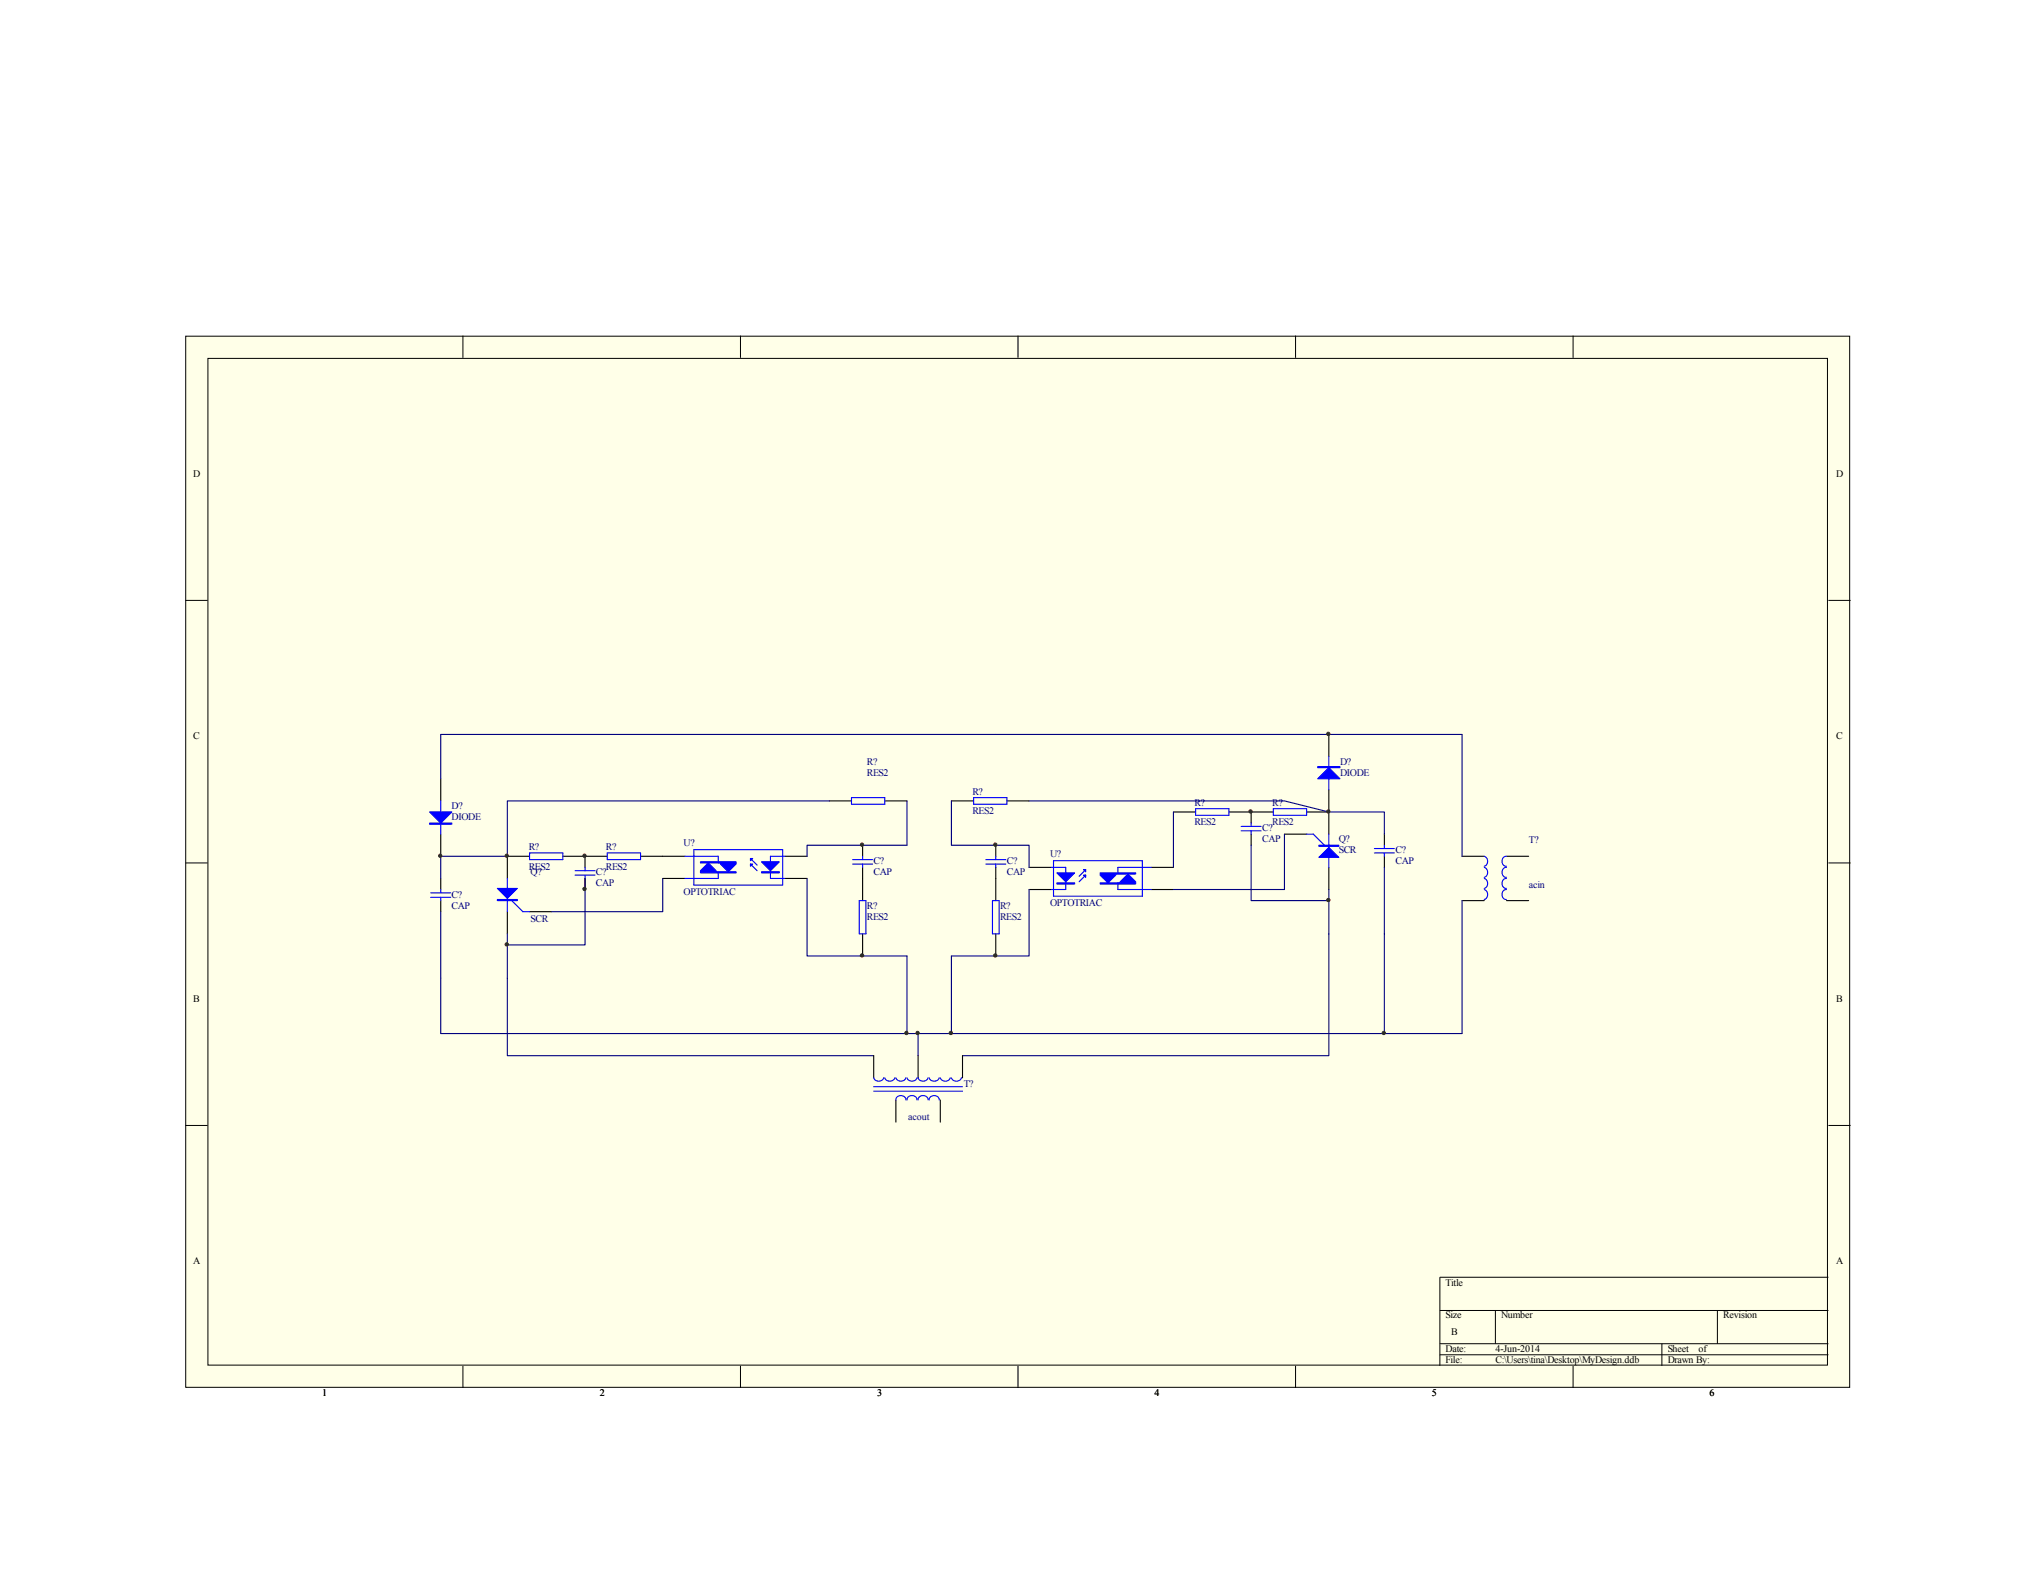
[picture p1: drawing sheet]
<svg xmlns="http://www.w3.org/2000/svg" width="279mm" height="216mm" viewBox="0 0 279 216" stroke-linecap="round" stroke-linejoin="round" font-family="sans-serif">
<path d="M25.5 46.1h228.3v144.3h-228.3z" fill="#ffffe8"/>
<g fill="none" stroke="#000" stroke-width=".14">
<path d="M25.5 46.1h228.3v144.3h-228.3zM28.5 49.2h222.3v138.2h-222.3zM63.5 46.1v3M101.6 46.1v3M139.7 46.1v3M177.8 46.1v3M215.9 46.1v3M25.4 82.4h3.1M250.9 82.4h3.1M25.4 118.4h3.1M250.9 118.4h3.1M25.4 154.5h3.1"/>
<path d="M250.9 154.5h3.1M197.6 179.9h53.3M205.2 179.9v4.5M235.7 179.9v4.5M250.9 175.3h-53.3v12.2M63.5 187.5v3M101.6 187.5v3M139.7 187.5v3M177.8 187.5v3M197.6 184.4h53.3M197.6 185.9h53.3M215.9 187.5v3"/>
<path d="M228.1 184.4v3.1"/>
</g>
<g fill="none" stroke="#000" stroke-width=".15">
<path d="M60.5 106.9v3M60.5 114.5v3M72.7 117.5h-3.1v3.1M77.2 117.5h6.1M80.3 117.5v1.6M87.9 117.5h6.1M107.7 117.5h3.1M113.8 109.9h3.1M118.4 116v1.5M118.4 119.1v4.5M121.4 109.9h3.1M130.6 109.9h3"/>
<path d="M136.7 116v1.5M136.7 119.1v4.5M138.2 109.9h3M141.2 119.1h3.1M158 119.1h3M161 111.4h3.1M168.6 111.4h6.1M171.7 111.4v1.6M171.7 114.5v1.5M176.3 114.5h3M179.3 111.4h3.1M182.4 100.8v3"/>
<path d="M182.4 108.4v6.1M182.4 119.1v3M190 114.5v1.5M190 117.5v1.6M200.6 117.5h3.1M206.7 117.5h3.1M60.5 120.6v1.5M60.5 123.6v1.5M69.6 125.1v3.1M72.7 125.1h3M80.3 120.6v1.5M90.9 120.6h3.1"/>
<path d="M107.7 120.6h3.1M118.4 128.2v3M136.7 128.2v3M141.2 122.1h3.1M158 122.1h3M200.6 123.6h3.1M206.7 123.6h3.1M119.9 144.9v3M122.9 151v3M126 144.9v3M129 151v3M132.1 144.9v3"/>
</g>
<g fill="none" stroke="#00f" stroke-width=".15">
<path d="M60.5 109.9v4.6M72.7 117.1h4.5v.9h-4.5zM78.9 119.5h2.8M80.3 119.1v.4M83.3 117.1h4.6v.9h-4.6zM94 117.5h4.6v.9M95.2 116.6h12.2v4.9h-12.2zM98.6 119.7v.9h-4.6M103 118.6l.9 .9M103 117.8l.9 .9M107.7 117.5h-2v3.1h2M116.9 109.5h4.5v.9h-4.5z"/>
<path d="M117 118.6h2.7M117 118h2.7M118.4 117.5v.5M118.4 118.6v.5M133.6 109.5h4.6v.9h-4.6zM135.3 118.6h2.7M135.3 118h2.7M136.7 117.5v.5M136.7 118.6v.5M144.3 119.1h2v3h-2M144.6 118.1h12.2v4.9h-12.2zM149 119.4l-.9 .9"/>
<path d="M158 119.1h-4.6v.9M164.1 111h4.5v.9h-4.5zM170.3 114h2.8M170.3 113.4h2.8M171.7 113v.4M171.7 114v.5M174.7 111h4.6v.9h-4.6zM179.3 114.5h.9l1.5 1.5M182.4 103.8v4.6M182.4 114.5v4.6M188.6 117.1h2.7M188.6 116.5h2.7"/>
<path d="M190 116v.5M190 117.1v.4M203.7 117.5a.73 .73 0 0 1 .4 .7 .73 .73 0 0 1-.4 .7M203.7 119.1a.73 .73 0 0 1 .4 .6 .73 .73 0 0 1-.4 .7M206.7 117.5a.68 .68 0 0 0-.6 .7 .68 .68 0 0 0 .6 .7M206.7 119.1a.68 .68 0 0 0-.6 .6 .68 .68 0 0 0 .6 .7M59.1 123.2h2.8M59.1 122.5h2.8M60.5 122.1v.4M60.5 123.2v.4M69.6 120.6v4.5M70.2 123.6l1.6 1.5h.9"/>
<path d="M78.9 120.1h2.8M80.3 120.1v.5M117.9 123.6h.9v4.6h-.9zM136.2 123.6h.9v4.6h-.9zM149 120.1l-.9 .9M153.4 121.2v.9h4.6M203.7 120.6a.73 .73 0 0 1 .4 .7 .73 .73 0 0 1-.4 .6M203.7 122.1a.73 .73 0 0 1 .4 .7 .73 .73 0 0 1-.4 .7M206.7 120.6a.68 .68 0 0 0-.6 .7 .68 .68 0 0 0 .6 .6M206.7 122.1a.68 .68 0 0 0-.6 .7 .68 .68 0 0 0 .6 .7M119.9 149.2h12.2M119.9 149.8h12.2"/>
<path d="M121.3 147.9a.74 .74 0 0 1-.7 .5 .74 .74 0 0 1-.7-.5M122.8 147.9a.74 .74 0 0 1-.7 .5 .74 .74 0 0 1-.7-.5M124.3 151a.69 .69 0 0 0-.7-.6 .69 .69 0 0 0-.7 .6M124.3 147.9a.74 .74 0 0 1-.7 .5 .74 .74 0 0 1-.7-.5M125.8 151a.69 .69 0 0 0-.7-.6 .69 .69 0 0 0-.6 .6M125.8 147.9a.74 .74 0 0 1-.6 .5 .74 .74 0 0 1-.7-.5M127.4 151a.69 .69 0 0 0-.7-.6 .69 .69 0 0 0-.7 .6M127.4 147.9a.74 .74 0 0 1-.7 .5 .74 .74 0 0 1-.7-.5M128.9 151a.69 .69 0 0 0-.7-.6 .69 .69 0 0 0-.7 .6M128.9 147.9a.74 .74 0 0 1-.7 .5 .74 .74 0 0 1-.7-.5M130.4 147.9a.74 .74 0 0 1-.7 .5 .74 .74 0 0 1-.7-.5M131.9 147.9a.74 .74 0 0 1-.6 .5 .74 .74 0 0 1-.7-.5"/>
</g>
<g fill="#00f" stroke="#00f" stroke-width=".15">
<path d="M68.3 121.9h2.7l-1.4 1.4z"/>
<path d="M181 117.7l1.4-1.4 1.3 1.4z"/>
<path d="M59 111.4h3l-1.5 1.6z"/>
<path d="M180.8 106.9l1.6-1.5 1.5 1.5z"/>
<path d="M104.5 118.3h2.4l-1.2 1.2z"/>
<path d="M103 117.8h.3l-.3 .3z"/>
<path d="M103 118.6h.3l-.3 .3z"/>
<path d="M145 119.8h2.5l-1.2 1.2z"/>
<path d="M148.7 119.4h.3v.3z"/>
<path d="M148.7 120.1h.3v.3z"/>
<path d="M68.3 123.5h2.7v.1h-2.7z" fill-rule="evenodd"/>
<path d="M181 116h2.7v.2h-2.7z" fill-rule="evenodd"/>
<path d="M59 113h3v.1h-3z" fill-rule="evenodd"/>
<path d="M180.8 105.2h3.1v.2h-3.1z" fill-rule="evenodd"/>
<path d="M104.5 119.7h2.4v.1h-2.4z" fill-rule="evenodd"/>
<path d="M96.1 118.3h4.9v.3l-1.1 1.1-1-1.1v-.2h-2.8z" fill-rule="evenodd"/>
<path d="M96.1 119.5l1.1-1.1 1.1 1.1v.2h2.7v.1h-4.9z" fill-rule="evenodd"/>
<path d="M145 121.2h2.5v.1h-2.5z" fill-rule="evenodd"/>
<path d="M151 119.8h4.9v.2h-2.8v.1l-1.1 1.1-1-1.1z" fill-rule="evenodd"/>
<path d="M151 121.2h2.7v-.2l1.1-1 1.1 1v.3h-4.9z" fill-rule="evenodd"/>
</g>
<g fill="none" stroke="#000080" stroke-width=".15">
<path d="M60.5 106.9v-6.1h140.1v16.7M113.8 109.9h-44.2v7.6h-9.1v3.1M124.5 109.9v6.1h-13.7v1.5M130.6 109.9v6.1h10.6v3.1M141.2 109.9h35.1l6.1 1.5h7.6v3.1M161 111.4v7.7M171.7 116v7.6h10.7M176.3 114.5v7.6h-15.3M190 119.1v22.8h-129.5v-16.8M69.6 128.2v16.7h50.3M80.3 120.6v9.1h-10.7M90.9 120.6v4.5h-15.2"/>
<path d="M110.8 120.6v10.6h13.7v10.7M141.2 122.1v9.1h-10.6v10.7M182.4 122.1v22.8h-50.3M200.6 123.6v18.3h-10.6M126 141.9v3"/>
</g>
<g fill="#800000" stroke="#800000" stroke-width=".14">
<circle cx="171.6" cy="111.4" r=".23"/>
<circle cx="182.3" cy="123.5" r=".23"/>
<circle cx="136.6" cy="115.9" r=".23"/>
<circle cx="136.6" cy="131.1" r=".23"/>
<circle cx="80.2" cy="117.5" r=".23"/>
<circle cx="80.2" cy="122" r=".23"/>
<circle cx="69.5" cy="129.6" r=".23"/>
<circle cx="118.3" cy="115.9" r=".23"/>
<circle cx="118.3" cy="131.1" r=".23"/>
<circle cx="125.9" cy="141.8" r=".23"/>
<circle cx="189.9" cy="141.8" r=".23"/>
<circle cx="182.3" cy="100.7" r=".23"/>
<circle cx="124.4" cy="141.8" r=".23"/>
<circle cx="130.5" cy="141.8" r=".23"/>
<circle cx="182.3" cy="111.4" r=".23"/>
<circle cx="60.4" cy="117.5" r=".23"/>
<circle cx="69.5" cy="117.5" r=".23"/>
</g>
<g font-size="1.4">
<text x="26.5" y="65.4">D</text>
<text x="252" y="65.4">D</text>
<text x="26.5" y="101.4">C</text>
<text x="252" y="101.4">C</text>
<text x="26.5" y="137.5">B</text>
<text x="252" y="137.5">B</text>
<text x="26.5" y="173.5">A</text>
<text x="252" y="173.5">A</text>
<text x="198.4" y="176.4">Title</text>
<text x="198.4" y="180.9">Size</text>
<text x="198.4" y="185.5">Date:</text>
<text x="199.1" y="183.2">B</text>
<text x="205.2" y="185.5">4-Jun-2014</text>
<text x="206" y="180.9">Number</text>
<text x="228.9" y="185.5">Sheet</text>
<text x="233.1" y="185.5">of</text>
<text x="236.5" y="180.9">Revision</text>
<text x="44.2" y="191.6">1</text>
<text x="82.3" y="191.6">2</text>
<text x="120.4" y="191.6">3</text>
<text x="158.4" y="191.6">4</text>
<text x="196.5" y="191.6">5</text>
<text x="198.4" y="187">File:</text>
<text x="205.2" y="187">C:\Users\tina\Desktop\MyDesign.ddb</text>
<text x="228.9" y="187">Drawn By:</text>
<text x="234.6" y="191.6">6</text>
</g>
<g font-size="1.4" fill="#000080">
<text x="119" y="105">R?</text>
<text x="119" y="106.5">RES2</text>
<text x="183.9" y="105">D?</text>
<text x="183.9" y="106.5">DIODE</text>
<text x="62" y="111">D?</text>
<text x="62" y="112.5">DIODE</text>
<text x="133.4" y="109.1">R?</text>
<text x="133.4" y="111.8">RES2</text>
<text x="163.9" y="110.6">R?</text>
<text x="163.9" y="113.3">RES2</text>
<text x="174.6" y="110.6">R?</text>
<text x="174.6" y="113.3">RES2</text>
<text x="72.6" y="116.7">R?</text>
<text x="72.6" y="119.4">RES2</text>
<text x="83.1" y="116.7">R?</text>
<text x="83.1" y="119.4">RES2</text>
<text x="93.8" y="116.2">U?</text>
<text x="119.9" y="118.6">C?</text>
<text x="138.2" y="118.6">C?</text>
<text x="144.1" y="117.7">U?</text>
<text x="173.2" y="114">C?</text>
<text x="173.2" y="115.6">CAP</text>
<text x="183.7" y="115.6">Q?</text>
<text x="183.7" y="117.1">SCR</text>
<text x="191.5" y="117.1">C?</text>
<text x="191.5" y="118.6">CAP</text>
<text x="209.8" y="115.7">T?</text>
<text x="62" y="123.2">C?</text>
<text x="62" y="124.7">CAP</text>
<text x="72.8" y="120.1">Q?</text>
<text x="81.8" y="120.1">C?</text>
<text x="81.8" y="121.7">CAP</text>
<text x="93.8" y="122.9">OPTOTRIAC</text>
<text x="119" y="124.7">R?</text>
<text x="119.9" y="120.1">CAP</text>
<text x="137.2" y="124.7">R?</text>
<text x="138.2" y="120.1">CAP</text>
<text x="144.1" y="124.4">OPTOTRIAC</text>
<text x="209.8" y="121.8">acin</text>
<text x="72.8" y="126.6">SCR</text>
<text x="119" y="126.2">RES2</text>
<text x="137.2" y="126.2">RES2</text>
<text x="132.2" y="149.2">T?</text>
<text x="124.6" y="153.8">acout</text>
</g>
</svg>
